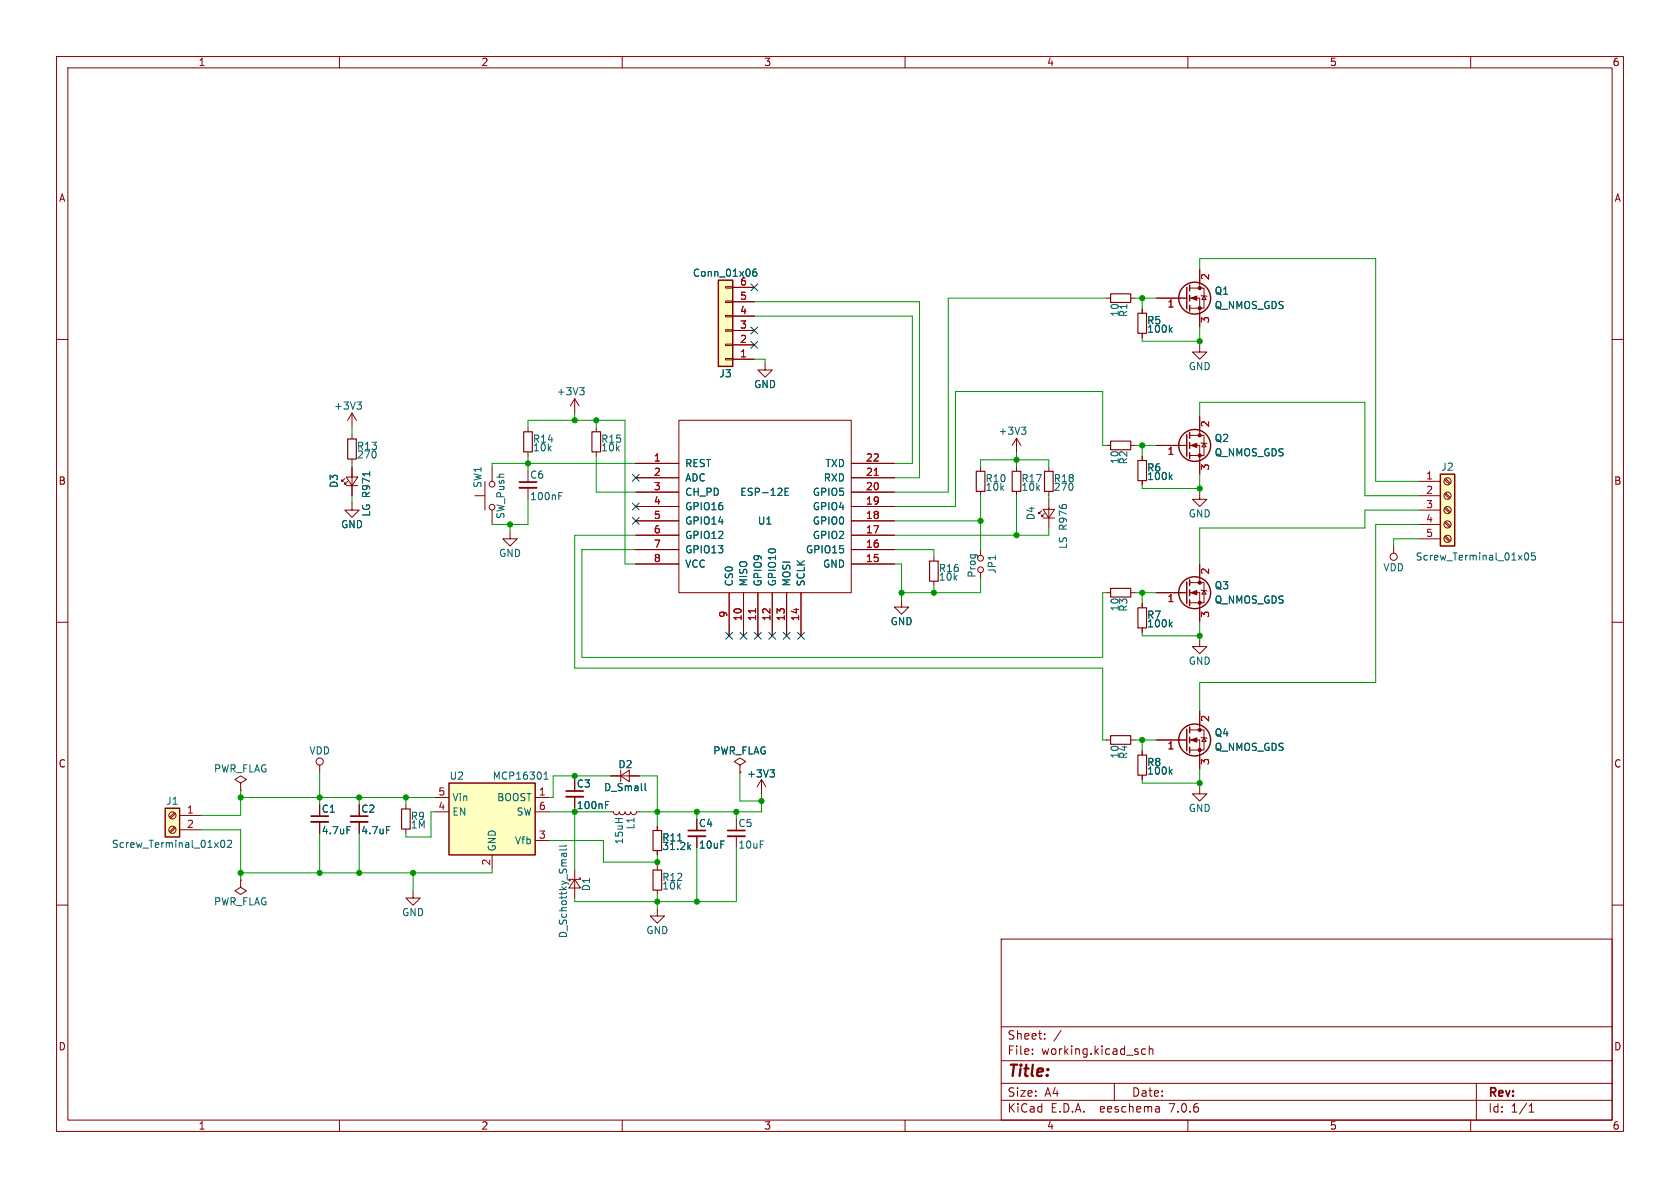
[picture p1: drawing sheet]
EESchema Schematic File Version 2
LIBS:power
LIBS:device
LIBS:switches
LIBS:relays
LIBS:motors
LIBS:transistors
LIBS:conn
LIBS:linear
LIBS:regul
LIBS:74xx
LIBS:cmos4000
LIBS:adc-dac
LIBS:memory
LIBS:xilinx
LIBS:microcontrollers
LIBS:dsp
LIBS:microchip
LIBS:analog_switches
LIBS:motorola
LIBS:texas
LIBS:intel
LIBS:audio
LIBS:interface
LIBS:digital-audio
LIBS:philips
LIBS:display
LIBS:cypress
LIBS:siliconi
LIBS:opto
LIBS:atmel
LIBS:contrib
LIBS:valves
LIBS:ESP8266
LIBS:dc-dc
LIBS:Connector
LIBS:LEDController-cache
EELAYER 25 0
EELAYER END
$Descr A4 11693 8268
encoding utf-8
Sheet 1 1
Title ""
Date ""
Rev ""
Comp ""
Comment1 ""
Comment2 ""
Comment3 ""
Comment4 ""
$EndDescr
$Comp
L ESP-12E U1
U 1 1
P 5325 3525
F 0 "U1" H 5325 3425 50  0000 C CNN
F 1 "ESP-12E" H 5325 3625 50  0000 C CNN
F 2 "ESP8266:ESP-12E" H 5325 3525 50  0001 C CNN
F 3 "" H 5325 3525 50  0001 C CNN
	1    5325 3525
	1    0    0    -1  
$EndComp
$Comp
L R_Small R2
U 1 1
P 7800 3100
F 0 "R2" H 7830 3120 50  0000 L CNN
F 1 "10" H 7830 3060 50  0000 L CNN
F 2 "Resistors_SMD:R_0805_HandSoldering" H 7800 3100 50  0001 C CNN
F 3 "" H 7800 3100 50  0001 C CNN
	1    7800 3100
	0    1    1    0   
$EndComp
$Comp
L R_Small R6
U 1 1
P 7950 3275
F 0 "R6" H 7980 3295 50  0000 L CNN
F 1 "100k" H 7980 3235 50  0000 L CNN
F 2 "Resistors_SMD:R_0805_HandSoldering" H 7950 3275 50  0001 C CNN
F 3 "" H 7950 3275 50  0001 C CNN
	1    7950 3275
	1    0    0    -1  
$EndComp
$Comp
L GND #PWR01
U 1 1
P 8350 3425
F 0 "#PWR01" H 8350 3175 50  0001 C CNN
F 1 "GND" H 8350 3275 50  0000 C CNN
F 2 "" H 8350 3425 50  0001 C CNN
F 3 "" H 8350 3425 50  0001 C CNN
	1    8350 3425
	1    0    0    -1  
$EndComp
Wire Wire Line
	7900 3100 8050 3100
Wire Wire Line
	7950 3175 7950 3100
Connection ~ 7950 3100
Wire Wire Line
	8350 3300 8350 3425
Wire Wire Line
	7950 3375 7950 3400
Wire Wire Line
	7950 3400 8350 3400
Connection ~ 8350 3400
Wire Wire Line
	8350 2800 8350 2900
$Comp
L R_Small R3
U 1 1
P 7800 4125
F 0 "R3" H 7830 4145 50  0000 L CNN
F 1 "10" H 7830 4085 50  0000 L CNN
F 2 "Resistors_SMD:R_0805_HandSoldering" H 7800 4125 50  0001 C CNN
F 3 "" H 7800 4125 50  0001 C CNN
	1    7800 4125
	0    1    1    0   
$EndComp
$Comp
L R_Small R7
U 1 1
P 7950 4300
F 0 "R7" H 7980 4320 50  0000 L CNN
F 1 "100k" H 7980 4260 50  0000 L CNN
F 2 "Resistors_SMD:R_0805_HandSoldering" H 7950 4300 50  0001 C CNN
F 3 "" H 7950 4300 50  0001 C CNN
	1    7950 4300
	1    0    0    -1  
$EndComp
$Comp
L GND #PWR02
U 1 1
P 8350 4450
F 0 "#PWR02" H 8350 4200 50  0001 C CNN
F 1 "GND" H 8350 4300 50  0000 C CNN
F 2 "" H 8350 4450 50  0001 C CNN
F 3 "" H 8350 4450 50  0001 C CNN
	1    8350 4450
	1    0    0    -1  
$EndComp
Wire Wire Line
	7900 4125 8050 4125
Wire Wire Line
	7950 4200 7950 4125
Connection ~ 7950 4125
Wire Wire Line
	8350 4325 8350 4450
Wire Wire Line
	7950 4400 7950 4425
Wire Wire Line
	7950 4425 8350 4425
Connection ~ 8350 4425
Wire Wire Line
	8350 3675 8350 3925
$Comp
L R_Small R4
U 1 1
P 7800 5150
F 0 "R4" H 7830 5170 50  0000 L CNN
F 1 "10" H 7830 5110 50  0000 L CNN
F 2 "Resistors_SMD:R_0805_HandSoldering" H 7800 5150 50  0001 C CNN
F 3 "" H 7800 5150 50  0001 C CNN
	1    7800 5150
	0    1    1    0   
$EndComp
$Comp
L R_Small R8
U 1 1
P 7950 5325
F 0 "R8" H 7980 5345 50  0000 L CNN
F 1 "100k" H 7980 5285 50  0000 L CNN
F 2 "Resistors_SMD:R_0805_HandSoldering" H 7950 5325 50  0001 C CNN
F 3 "" H 7950 5325 50  0001 C CNN
	1    7950 5325
	1    0    0    -1  
$EndComp
$Comp
L GND #PWR03
U 1 1
P 8350 5475
F 0 "#PWR03" H 8350 5225 50  0001 C CNN
F 1 "GND" H 8350 5325 50  0000 C CNN
F 2 "" H 8350 5475 50  0001 C CNN
F 3 "" H 8350 5475 50  0001 C CNN
	1    8350 5475
	1    0    0    -1  
$EndComp
Wire Wire Line
	7900 5150 8050 5150
Wire Wire Line
	7950 5225 7950 5150
Connection ~ 7950 5150
Wire Wire Line
	8350 5350 8350 5475
Wire Wire Line
	7950 5425 7950 5450
Wire Wire Line
	7950 5450 8350 5450
Connection ~ 8350 5450
Wire Wire Line
	8350 4750 8350 4950
$Comp
L R_Small R1
U 1 1
P 7800 2075
F 0 "R1" H 7830 2095 50  0000 L CNN
F 1 "10" H 7830 2035 50  0000 L CNN
F 2 "Resistors_SMD:R_0805_HandSoldering" H 7800 2075 50  0001 C CNN
F 3 "" H 7800 2075 50  0001 C CNN
	1    7800 2075
	0    1    1    0   
$EndComp
$Comp
L R_Small R5
U 1 1
P 7950 2250
F 0 "R5" H 7980 2270 50  0000 L CNN
F 1 "100k" H 7980 2210 50  0000 L CNN
F 2 "Resistors_SMD:R_0805_HandSoldering" H 7950 2250 50  0001 C CNN
F 3 "" H 7950 2250 50  0001 C CNN
	1    7950 2250
	1    0    0    -1  
$EndComp
$Comp
L GND #PWR04
U 1 1
P 8350 2400
F 0 "#PWR04" H 8350 2150 50  0001 C CNN
F 1 "GND" H 8350 2250 50  0000 C CNN
F 2 "" H 8350 2400 50  0001 C CNN
F 3 "" H 8350 2400 50  0001 C CNN
	1    8350 2400
	1    0    0    -1  
$EndComp
Wire Wire Line
	7900 2075 8050 2075
Wire Wire Line
	7950 2150 7950 2075
Connection ~ 7950 2075
Wire Wire Line
	8350 2275 8350 2400
Wire Wire Line
	7950 2350 7950 2375
Wire Wire Line
	7950 2375 8350 2375
Connection ~ 8350 2375
$Comp
L VDD #PWR05
U 1 1
P 9700 3800
F 0 "#PWR05" H 9700 3650 50  0001 C CNN
F 1 "VDD" H 9700 3950 50  0000 C CNN
F 2 "" H 9700 3800 50  0001 C CNN
F 3 "" H 9700 3800 50  0001 C CNN
	1    9700 3800
	-1   0    0    1   
$EndComp
Wire Wire Line
	8350 1800 8350 1875
$Comp
L Conn_01x06 J3
U 1 1
P 5050 2300
F 0 "J3" H 5050 2600 50  0000 C CNN
F 1 "Conn_01x06" H 5050 1900 50  0000 C CNN
F 2 "Connectors:PINHEAD1-6" H 5050 2300 50  0001 C CNN
F 3 "" H 5050 2300 50  0001 C CNN
	1    5050 2300
	-1   0    0    1   
$EndComp
$Comp
L GND #PWR06
U 1 1
P 5325 2525
F 0 "#PWR06" H 5325 2275 50  0001 C CNN
F 1 "GND" H 5325 2375 50  0000 C CNN
F 2 "" H 5325 2525 50  0001 C CNN
F 3 "" H 5325 2525 50  0001 C CNN
	1    5325 2525
	1    0    0    -1  
$EndComp
Wire Wire Line
	6400 2100 6400 3325
Wire Wire Line
	6400 3325 6225 3325
Wire Wire Line
	6350 3225 6225 3225
Wire Wire Line
	6350 2200 6350 3225
Wire Wire Line
	7700 2075 6600 2075
Wire Wire Line
	6600 2075 6600 3425
Wire Wire Line
	6600 3425 6225 3425
Wire Wire Line
	6650 2725 6650 3525
Wire Wire Line
	6650 3525 6225 3525
Wire Wire Line
	7700 4125 7675 4125
Wire Wire Line
	7700 5150 7675 5150
Wire Wire Line
	6400 2100 5250 2100
Wire Wire Line
	6350 2200 5250 2200
Wire Wire Line
	5250 2500 5325 2500
Wire Wire Line
	5325 2500 5325 2525
NoConn ~ 5250 2000
NoConn ~ 5250 2300
NoConn ~ 5250 2400
$Comp
L MCP16301 U2
U 1 1
P 3425 5650
F 0 "U2" H 3125 5900 50  0000 L CNN
F 1 "MCP16301" H 3425 5900 50  0000 L CNN
F 2 "TO_SOT_Packages_SMD:SOT-23-6" H 3475 5300 50  0001 L CNN
F 3 "" H 3125 6000 50  0001 C CNN
F 4 "MCP 16301T-I/CHY" H 3425 5650 60  0001 C CNN "Reichelt Artikel-Nr."
F 5 "579-MCP16301T-I/CHY" H 3425 5650 60  0001 C CNN "Mouser-Nr."
	1    3425 5650
	1    0    0    -1  
$EndComp
$Comp
L C_Small C1
U 1 1
P 2225 5700
F 0 "C1" H 2235 5770 50  0000 L CNN
F 1 "4.7uF" H 2235 5620 50  0000 L CNN
F 2 "Capacitors_SMD:C_1210_HandSoldering" H 2225 5700 50  0001 C CNN
F 3 "" H 2225 5700 50  0001 C CNN
F 4 "X7R-G1210 4,7" H 2225 5700 60  0001 C CNN "Reichelt Artikel-Nr."
F 5 "81-GRM32R71H475KA88L" H 2225 5700 60  0001 C CNN "Mouser-Nr."
	1    2225 5700
	1    0    0    -1  
$EndComp
$Comp
L C_Small C2
U 1 1
P 2500 5700
F 0 "C2" H 2510 5770 50  0000 L CNN
F 1 "4.7uF" H 2510 5620 50  0000 L CNN
F 2 "Capacitors_SMD:C_1210_HandSoldering" H 2500 5700 50  0001 C CNN
F 3 "" H 2500 5700 50  0001 C CNN
F 4 "X7R-G1210 4,7" H 2500 5700 60  0001 C CNN "Reichelt Artikel-Nr."
F 5 "81-GRM32R71H475KA88L" H 2500 5700 60  0001 C CNN "Mouser-Nr."
	1    2500 5700
	1    0    0    -1  
$EndComp
$Comp
L R_Small R9
U 1 1
P 2825 5700
F 0 "R9" H 2855 5720 50  0000 L CNN
F 1 "1M" H 2855 5660 50  0000 L CNN
F 2 "Resistors_SMD:R_0805_HandSoldering" H 2825 5700 50  0001 C CNN
F 3 "" H 2825 5700 50  0001 C CNN
F 4 "SMD-0805 1,00M" H 2825 5700 60  0001 C CNN "Reichelt Artikel-Nr."
F 5 "603-RC0805FR-071ML" H 2825 5700 60  0001 C CNN "Mouser-Nr."
	1    2825 5700
	1    0    0    -1  
$EndComp
Wire Wire Line
	2225 5375 2225 5600
Wire Wire Line
	1675 5550 3025 5550
Wire Wire Line
	2825 5600 2825 5550
Connection ~ 2825 5550
Wire Wire Line
	3000 5650 3000 5825
Wire Wire Line
	3000 5650 3025 5650
Wire Wire Line
	3000 5825 2825 5825
Wire Wire Line
	2825 5825 2825 5800
Wire Wire Line
	2500 5550 2500 5600
Connection ~ 2500 5550
Connection ~ 2225 5550
Wire Wire Line
	2225 5800 2225 6075
Wire Wire Line
	1675 6075 3425 6075
Wire Wire Line
	3425 6075 3425 6050
Wire Wire Line
	2500 5800 2500 6075
Connection ~ 2500 6075
$Comp
L GND #PWR07
U 1 1
P 2875 6200
F 0 "#PWR07" H 2875 5950 50  0001 C CNN
F 1 "GND" H 2875 6050 50  0000 C CNN
F 2 "" H 2875 6200 50  0001 C CNN
F 3 "" H 2875 6200 50  0001 C CNN
	1    2875 6200
	1    0    0    -1  
$EndComp
Wire Wire Line
	2875 6075 2875 6200
Connection ~ 2875 6075
$Comp
L C_Small C3
U 1 1
P 4000 5525
F 0 "C3" H 4010 5595 50  0000 L CNN
F 1 "100nF" H 4010 5445 50  0000 L CNN
F 2 "Capacitors_SMD:C_0805_HandSoldering" H 4000 5525 50  0001 C CNN
F 3 "" H 4000 5525 50  0001 C CNN
F 4 "X7R-G0805 100N" H 4000 5525 60  0001 C CNN "Reichelt Artikel-Nr."
F 5 "581-08055C104K" H 4000 5525 60  0001 C CNN "Mouser-Nr."
	1    4000 5525
	1    0    0    -1  
$EndComp
$Comp
L R_Small R11
U 1 1
P 4575 5850
F 0 "R11" H 4605 5870 50  0000 L CNN
F 1 "31.2k" H 4605 5810 50  0000 L CNN
F 2 "Resistors_SMD:R_0805_HandSoldering" H 4575 5850 50  0001 C CNN
F 3 "" H 4575 5850 50  0001 C CNN
	1    4575 5850
	1    0    0    -1  
$EndComp
$Comp
L R_Small R12
U 1 1
P 4575 6125
F 0 "R12" H 4605 6145 50  0000 L CNN
F 1 "10k" H 4605 6085 50  0000 L CNN
F 2 "Resistors_SMD:R_0805_HandSoldering" H 4575 6125 50  0001 C CNN
F 3 "" H 4575 6125 50  0001 C CNN
	1    4575 6125
	1    0    0    -1  
$EndComp
$Comp
L L_Small L1
U 1 1
P 4350 5650
F 0 "L1" H 4380 5690 50  0000 L CNN
F 1 "15uH" H 4380 5610 50  0000 L CNN
F 2 "Choke_SMD:Choke_SMD_7.3x7.3_H4.5" H 4350 5650 50  0001 C CNN
F 3 "" H 4350 5650 50  0001 C CNN
	1    4350 5650
	0    1    1    0   
$EndComp
Wire Wire Line
	3825 5650 4250 5650
Wire Wire Line
	4000 5625 4000 6050
Connection ~ 4000 5650
$Comp
L D_Small D2
U 1 1
P 4350 5400
F 0 "D2" H 4300 5480 50  0000 L CNN
F 1 "D_Small" H 4200 5320 50  0000 L CNN
F 2 "Diodes_SMD:D_SOD-323F" V 4350 5400 50  0001 C CNN
F 3 "" V 4350 5400 50  0001 C CNN
F 4 "1N 4148W7F DII" H 4350 5400 60  0001 C CNN "Reichelt Artikel-Nr."
F 5 "621-1N4148WQ-7-F" H 4350 5400 60  0001 C CNN "Mouser-Nr."
	1    4350 5400
	1    0    0    -1  
$EndComp
Wire Wire Line
	3850 5400 4250 5400
Wire Wire Line
	4000 5425 4000 5400
Connection ~ 4000 5400
Wire Wire Line
	3825 5550 3850 5550
Wire Wire Line
	3850 5550 3850 5400
Wire Wire Line
	5300 5650 4450 5650
Wire Wire Line
	4450 5400 4575 5400
Connection ~ 4575 5650
$Comp
L D_Schottky_Small D1
U 1 1
P 4000 6150
F 0 "D1" H 3950 6230 50  0000 L CNN
F 1 "D_Schottky_Small" H 3720 6070 50  0000 L CNN
F 2 "Diodes_SMD:D_PowerDI-123" V 4000 6150 50  0001 C CNN
F 3 "" V 4000 6150 50  0001 C CNN
	1    4000 6150
	0    1    1    0   
$EndComp
Wire Wire Line
	4575 5950 4575 6025
Wire Wire Line
	3825 5850 4200 5850
Wire Wire Line
	4200 5850 4200 6000
Wire Wire Line
	4200 6000 4575 6000
Connection ~ 4575 6000
$Comp
L C_Small C4
U 1 1
P 4850 5800
F 0 "C4" H 4860 5870 50  0000 L CNN
F 1 "10uF" H 4860 5720 50  0000 L CNN
F 2 "Capacitors_SMD:C_0805_HandSoldering" H 4850 5800 50  0001 C CNN
F 3 "" H 4850 5800 50  0001 C CNN
F 4 "X7R 0805 CB 10U" H 4850 5800 60  0001 C CNN "Reichelt Artikel-Nr."
F 5 "810-C2012X7R1A106K" H 4850 5800 60  0001 C CNN "Mouser-Nr."
	1    4850 5800
	1    0    0    -1  
$EndComp
$Comp
L C_Small C5
U 1 1
P 5125 5800
F 0 "C5" H 5135 5870 50  0000 L CNN
F 1 "10uF" H 5135 5720 50  0000 L CNN
F 2 "Capacitors_SMD:C_0805_HandSoldering" H 5125 5800 50  0001 C CNN
F 3 "" H 5125 5800 50  0001 C CNN
F 4 "X7R 0805 CB 10U" H 5125 5800 60  0001 C CNN "Reichelt Artikel-Nr."
F 5 "810-C2012X7R1A106K" H 5125 5800 60  0001 C CNN "Mouser-Nr."
	1    5125 5800
	1    0    0    -1  
$EndComp
$Comp
L VDD #PWR08
U 1 1
P 2225 5375
F 0 "#PWR08" H 2225 5225 50  0001 C CNN
F 1 "VDD" H 2225 5525 50  0000 C CNN
F 2 "" H 2225 5375 50  0001 C CNN
F 3 "" H 2225 5375 50  0001 C CNN
	1    2225 5375
	1    0    0    -1  
$EndComp
Wire Wire Line
	5300 5525 5300 5650
Wire Wire Line
	4850 5700 4850 5650
Connection ~ 4850 5650
Wire Wire Line
	5125 5700 5125 5650
Connection ~ 5125 5650
Wire Wire Line
	4000 6250 4000 6275
Wire Wire Line
	4000 6275 5125 6275
Wire Wire Line
	5125 6275 5125 5900
Wire Wire Line
	4850 5900 4850 6275
Connection ~ 4850 6275
Wire Wire Line
	4575 6225 4575 6325
Connection ~ 4575 6275
$Comp
L GND #PWR09
U 1 1
P 4575 6325
F 0 "#PWR09" H 4575 6075 50  0001 C CNN
F 1 "GND" H 4575 6175 50  0000 C CNN
F 2 "" H 4575 6325 50  0001 C CNN
F 3 "" H 4575 6325 50  0001 C CNN
	1    4575 6325
	1    0    0    -1  
$EndComp
$Comp
L +3V3 #PWR010
U 1 1
P 5300 5525
F 0 "#PWR010" H 5300 5375 50  0001 C CNN
F 1 "+3V3" H 5300 5665 50  0000 C CNN
F 2 "" H 5300 5525 50  0001 C CNN
F 3 "" H 5300 5525 50  0001 C CNN
	1    5300 5525
	1    0    0    -1  
$EndComp
Wire Wire Line
	4350 3925 4425 3925
$Comp
L GND #PWR011
U 1 1
P 6275 4175
F 0 "#PWR011" H 6275 3925 50  0001 C CNN
F 1 "GND" H 6275 4025 50  0000 C CNN
F 2 "" H 6275 4175 50  0001 C CNN
F 3 "" H 6275 4175 50  0001 C CNN
	1    6275 4175
	1    0    0    -1  
$EndComp
Wire Wire Line
	6225 3925 6275 3925
NoConn ~ 4425 3325
NoConn ~ 4425 3525
NoConn ~ 4425 3625
NoConn ~ 5075 4425
NoConn ~ 5175 4425
NoConn ~ 5375 4425
NoConn ~ 5475 4425
NoConn ~ 5575 4425
NoConn ~ 5275 4425
$Comp
L PWR_FLAG #FLG012
U 1 1
P 1675 5500
F 0 "#FLG012" H 1675 5575 50  0001 C CNN
F 1 "PWR_FLAG" H 1675 5650 50  0000 C CNN
F 2 "" H 1675 5500 50  0001 C CNN
F 3 "" H 1675 5500 50  0001 C CNN
	1    1675 5500
	1    0    0    -1  
$EndComp
$Comp
L PWR_FLAG #FLG013
U 1 1
P 1675 6125
F 0 "#FLG013" H 1675 6200 50  0001 C CNN
F 1 "PWR_FLAG" H 1675 6275 50  0000 C CNN
F 2 "" H 1675 6125 50  0001 C CNN
F 3 "" H 1675 6125 50  0001 C CNN
	1    1675 6125
	-1   0    0    1   
$EndComp
$Comp
L PWR_FLAG #FLG014
U 1 1
P 5150 5375
F 0 "#FLG014" H 5150 5450 50  0001 C CNN
F 1 "PWR_FLAG" H 5150 5525 50  0000 C CNN
F 2 "" H 5150 5375 50  0001 C CNN
F 3 "" H 5150 5375 50  0001 C CNN
	1    5150 5375
	1    0    0    -1  
$EndComp
Wire Wire Line
	5300 5575 5150 5575
Wire Wire Line
	5150 5575 5150 5375
Connection ~ 5300 5575
$Comp
L Screw_Terminal_01x05 J2
U 1 1
P 10075 3550
F 0 "J2" H 10075 3850 50  0000 C CNN
F 1 "Screw_Terminal_01x05" H 10275 3225 50  0000 C CNN
F 2 "TerminalBlock_MetzConnect:TerminalBlock_MetzConnect_Type059_RT06305HBWC_Pitch3.50mm" H 10075 3550 50  0001 C CNN
F 3 "https://www.metz-connect.com/de/system/files/productfiles/Datenblatt_310591_RT063xxHBWC_OFF-022684V.pdf" H 10075 3550 50  0001 C CNN
F 4 "AKL 059-05" H 10075 3550 60  0001 C CNN "Reichelt Artikel-Nr."
	1    10075 3550
	1    0    0    -1  
$EndComp
Wire Wire Line
	8350 1800 9575 1800
Wire Wire Line
	8350 2800 9500 2800
Wire Wire Line
	9500 2800 9500 3450
Wire Wire Line
	8350 4750 9575 4750
$Comp
L Q_NMOS_GDS Q1
U 1 1
P 8250 2075
F 0 "Q1" H 8450 2125 50  0000 L CNN
F 1 "Q_NMOS_GDS" H 8450 2025 50  0000 L CNN
F 2 "TO_SOT_Packages_SMD:TO-252-2" H 8450 2175 50  0001 C CNN
F 3 "" H 8250 2075 50  0001 C CNN
	1    8250 2075
	1    0    0    -1  
$EndComp
$Comp
L Q_NMOS_GDS Q2
U 1 1
P 8250 3100
F 0 "Q2" H 8450 3150 50  0000 L CNN
F 1 "Q_NMOS_GDS" H 8450 3050 50  0000 L CNN
F 2 "TO_SOT_Packages_SMD:TO-252-2" H 8450 3200 50  0001 C CNN
F 3 "" H 8250 3100 50  0001 C CNN
	1    8250 3100
	1    0    0    -1  
$EndComp
$Comp
L Q_NMOS_GDS Q3
U 1 1
P 8250 4125
F 0 "Q3" H 8450 4175 50  0000 L CNN
F 1 "Q_NMOS_GDS" H 8450 4075 50  0000 L CNN
F 2 "TO_SOT_Packages_SMD:TO-252-2" H 8450 4225 50  0001 C CNN
F 3 "" H 8250 4125 50  0001 C CNN
	1    8250 4125
	1    0    0    -1  
$EndComp
$Comp
L Q_NMOS_GDS Q4
U 1 1
P 8250 5150
F 0 "Q4" H 8450 5200 50  0000 L CNN
F 1 "Q_NMOS_GDS" H 8450 5100 50  0000 L CNN
F 2 "TO_SOT_Packages_SMD:TO-252-2" H 8450 5250 50  0001 C CNN
F 3 "" H 8250 5150 50  0001 C CNN
	1    8250 5150
	1    0    0    -1  
$EndComp
$Comp
L Screw_Terminal_01x02 J1
U 1 1
P 1200 5675
F 0 "J1" H 1200 5775 50  0000 C CNN
F 1 "Screw_Terminal_01x02" H 1200 5475 50  0000 C CNN
F 2 "TerminalBlock_MetzConnect:TerminalBlock_MetzConnect_Type059_RT06302HBWC_Pitch3.50mm" H 1200 5675 50  0001 C CNN
F 3 "https://www.metz-connect.com/de/system/files/productfiles/Datenblatt_310591_RT063xxHBWC_OFF-022684V.pdf" H 1200 5675 50  0001 C CNN
F 4 "AKL 059-02" H 1200 5675 60  0001 C CNN "Reichelt Artikel-Nr."
	1    1200 5675
	-1   0    0    -1  
$EndComp
Wire Wire Line
	1675 5500 1675 5675
Wire Wire Line
	1675 5675 1400 5675
Wire Wire Line
	1675 5775 1675 6125
Wire Wire Line
	1675 5775 1400 5775
Connection ~ 2225 6075
Connection ~ 1675 5550
Connection ~ 1675 6075
Wire Wire Line
	9575 3350 9875 3350
Wire Wire Line
	9575 1800 9575 3350
Wire Wire Line
	9500 3450 9875 3450
Wire Wire Line
	9875 3550 9500 3550
Wire Wire Line
	9500 3550 9500 3675
Wire Wire Line
	9500 3675 8350 3675
Wire Wire Line
	9875 3650 9575 3650
Wire Wire Line
	9575 3650 9575 4750
Wire Wire Line
	9875 3750 9700 3750
Wire Wire Line
	9700 3750 9700 3800
Wire Wire Line
	4575 5400 4575 5750
Wire Wire Line
	7675 4125 7675 4575
Wire Wire Line
	7675 4575 4050 4575
Wire Wire Line
	4050 4575 4050 3825
Wire Wire Line
	4050 3825 4425 3825
Wire Wire Line
	7675 5150 7675 4650
Wire Wire Line
	7675 4650 4000 4650
Wire Wire Line
	4000 4650 4000 3725
Wire Wire Line
	4000 3725 4425 3725
Wire Wire Line
	6225 3825 6500 3825
$Comp
L +3V3 #PWR015
U 1 1
P 7075 3150
F 0 "#PWR015" H 7075 3000 50  0001 C CNN
F 1 "+3V3" H 7050 3300 50  0000 C CNN
F 2 "" H 7075 3150 50  0001 C CNN
F 3 "" H 7075 3150 50  0001 C CNN
	1    7075 3150
	1    0    0    -1  
$EndComp
$Comp
L R_Small R10
U 1 1
P 6825 3350
F 0 "R10" H 6855 3370 50  0000 L CNN
F 1 "10k" H 6855 3310 50  0000 L CNN
F 2 "Resistors_SMD:R_0805_HandSoldering" H 6825 3350 50  0001 C CNN
F 3 "" H 6825 3350 50  0001 C CNN
	1    6825 3350
	1    0    0    -1  
$EndComp
Wire Wire Line
	6225 3625 6825 3625
Wire Wire Line
	6225 3725 7300 3725
$Comp
L +3V3 #PWR016
U 1 1
P 4000 2875
F 0 "#PWR016" H 4000 2725 50  0001 C CNN
F 1 "+3V3" H 3975 3025 50  0000 C CNN
F 2 "" H 4000 2875 50  0001 C CNN
F 3 "" H 4000 2875 50  0001 C CNN
	1    4000 2875
	1    0    0    -1  
$EndComp
$Comp
L Jumper_NO_Small JP1
U 1 1
P 6825 3925
F 0 "JP1" H 6825 4005 50  0000 C CNN
F 1 "Prog" H 6835 3865 50  0000 C CNN
F 2 "Pin_Headers:Pin_Header_Straight_1x02_Pitch2.54mm" H 6825 3925 50  0001 C CNN
F 3 "" H 6825 3925 50  0001 C CNN
F 4 "MPE 087-1-002" H 6825 3925 60  0001 C CNN "Reichelt Artikel-Nr."
	1    6825 3925
	0    1    1    0   
$EndComp
$Comp
L R_Small R14
U 1 1
P 3675 3075
F 0 "R14" H 3705 3095 50  0000 L CNN
F 1 "10k" H 3705 3035 50  0000 L CNN
F 2 "Resistors_SMD:R_0805_HandSoldering" H 3675 3075 50  0001 C CNN
F 3 "" H 3675 3075 50  0001 C CNN
	1    3675 3075
	1    0    0    -1  
$EndComp
$Comp
L C_Small C6
U 1 1
P 3675 3375
F 0 "C6" H 3685 3445 50  0000 L CNN
F 1 "100nF" H 3685 3295 50  0000 L CNN
F 2 "Capacitors_SMD:C_0805_HandSoldering" H 3675 3375 50  0001 C CNN
F 3 "" H 3675 3375 50  0001 C CNN
F 4 "X7R-G0805 100N" H 3675 3375 60  0001 C CNN "Reichelt Artikel-Nr."
F 5 "581-08055C104K" H 3675 3375 60  0001 C CNN "Mouser-Nr."
	1    3675 3375
	1    0    0    -1  
$EndComp
Wire Wire Line
	3425 3225 4425 3225
Wire Wire Line
	3675 3175 3675 3275
Connection ~ 3675 3225
Wire Wire Line
	3675 2975 3675 2925
Wire Wire Line
	3675 2925 4350 2925
Wire Wire Line
	4000 2925 4000 2875
Wire Wire Line
	4350 2925 4350 3925
Connection ~ 4000 2925
$Comp
L GND #PWR017
U 1 1
P 3550 3700
F 0 "#PWR017" H 3550 3450 50  0001 C CNN
F 1 "GND" H 3550 3550 50  0000 C CNN
F 2 "" H 3550 3700 50  0001 C CNN
F 3 "" H 3550 3700 50  0001 C CNN
	1    3550 3700
	1    0    0    -1  
$EndComp
$Comp
L R_Small R15
U 1 1
P 4150 3075
F 0 "R15" H 4180 3095 50  0000 L CNN
F 1 "10k" H 4180 3035 50  0000 L CNN
F 2 "Resistors_SMD:R_0805_HandSoldering" H 4150 3075 50  0001 C CNN
F 3 "" H 4150 3075 50  0001 C CNN
	1    4150 3075
	1    0    0    -1  
$EndComp
Wire Wire Line
	4150 2925 4150 2975
Connection ~ 4150 2925
Wire Wire Line
	4150 3175 4150 3425
Wire Wire Line
	4150 3425 4425 3425
$Comp
L R_Small R17
U 1 1
P 7075 3350
F 0 "R17" H 7105 3370 50  0000 L CNN
F 1 "10k" H 7105 3310 50  0000 L CNN
F 2 "Resistors_SMD:R_0805_HandSoldering" H 7075 3350 50  0001 C CNN
F 3 "" H 7075 3350 50  0001 C CNN
	1    7075 3350
	1    0    0    -1  
$EndComp
Wire Wire Line
	6825 3450 6825 3825
Connection ~ 6825 3625
Wire Wire Line
	6825 3250 6825 3200
Wire Wire Line
	6825 3200 7300 3200
Wire Wire Line
	7075 3150 7075 3250
$Comp
L R_Small R16
U 1 1
P 6500 3975
F 0 "R16" H 6530 3995 50  0000 L CNN
F 1 "10k" H 6530 3935 50  0000 L CNN
F 2 "Resistors_SMD:R_0805_HandSoldering" H 6500 3975 50  0001 C CNN
F 3 "" H 6500 3975 50  0001 C CNN
	1    6500 3975
	1    0    0    -1  
$EndComp
Wire Wire Line
	6500 3825 6500 3875
Wire Wire Line
	6825 4125 6825 4025
Wire Wire Line
	6275 4125 6825 4125
Connection ~ 6275 4125
Wire Wire Line
	6500 4075 6500 4125
Connection ~ 6500 4125
Wire Wire Line
	6275 3925 6275 4175
Wire Wire Line
	6650 2725 7675 2725
Wire Wire Line
	7675 2725 7675 3100
Wire Wire Line
	7675 3100 7700 3100
$Comp
L LED_Small D4
U 1 1
P 7300 3575
F 0 "D4" H 7250 3700 50  0000 L CNN
F 1 "LS R976" H 7050 3475 50  0000 L CNN
F 2 "" V 7300 3575 50  0001 C CNN
F 3 "" V 7300 3575 50  0001 C CNN
F 4 "LS R976" H 7300 3575 60  0001 C CNN "Reichelt Artikel-Nr."
F 5 "720-LSR976-NR-1" H 7300 3575 60  0001 C CNN "Mouser-Nr."
	1    7300 3575
	0    -1   -1   0   
$EndComp
Wire Wire Line
	7075 3450 7075 3725
$Comp
L R_Small R18
U 1 1
P 7300 3350
F 0 "R18" H 7330 3370 50  0000 L CNN
F 1 "270" H 7330 3310 50  0000 L CNN
F 2 "Resistors_SMD:R_0805_HandSoldering" H 7300 3350 50  0001 C CNN
F 3 "" H 7300 3350 50  0001 C CNN
	1    7300 3350
	1    0    0    -1  
$EndComp
Wire Wire Line
	7300 3200 7300 3250
Connection ~ 7075 3200
Wire Wire Line
	7300 3450 7300 3475
Wire Wire Line
	7300 3725 7300 3675
Connection ~ 7075 3725
$Comp
L LED_Small D3
U 1 1
P 2450 3350
F 0 "D3" H 2400 3475 50  0000 L CNN
F 1 "LG R971" H 2200 3250 50  0000 L CNN
F 2 "" V 2450 3350 50  0001 C CNN
F 3 "" V 2450 3350 50  0001 C CNN
F 4 "LG R971" H 2450 3350 60  0001 C CNN "Reichelt Artikel-Nr."
F 5 "720-LGR971-KN-1" H 2450 3350 60  0001 C CNN "Mouser-Nr."
	1    2450 3350
	0    -1   -1   0   
$EndComp
$Comp
L R_Small R13
U 1 1
P 2450 3125
F 0 "R13" H 2480 3145 50  0000 L CNN
F 1 "270" H 2480 3085 50  0000 L CNN
F 2 "Resistors_SMD:R_0805_HandSoldering" H 2450 3125 50  0001 C CNN
F 3 "" H 2450 3125 50  0001 C CNN
	1    2450 3125
	1    0    0    -1  
$EndComp
Wire Wire Line
	2450 2975 2450 3025
Wire Wire Line
	2450 3225 2450 3250
Wire Wire Line
	2450 3500 2450 3450
$Comp
L GND #PWR018
U 1 1
P 2450 3500
F 0 "#PWR018" H 2450 3250 50  0001 C CNN
F 1 "GND" H 2450 3350 50  0000 C CNN
F 2 "" H 2450 3500 50  0001 C CNN
F 3 "" H 2450 3500 50  0001 C CNN
	1    2450 3500
	1    0    0    -1  
$EndComp
$Comp
L +3V3 #PWR019
U 1 1
P 2450 2975
F 0 "#PWR019" H 2450 2825 50  0001 C CNN
F 1 "+3V3" H 2425 3125 50  0000 C CNN
F 2 "" H 2450 2975 50  0001 C CNN
F 3 "" H 2450 2975 50  0001 C CNN
	1    2450 2975
	1    0    0    -1  
$EndComp
$Comp
L SW_Push SW1
U 1 1
P 3425 3450
F 0 "SW1" H 3475 3550 50  0000 L CNN
F 1 "SW_Push" H 3425 3390 50  0000 C CNN
F 2 "" H 3425 3650 50  0001 C CNN
F 3 "" H 3425 3650 50  0001 C CNN
	1    3425 3450
	0    -1   -1   0   
$EndComp
Wire Wire Line
	3425 3225 3425 3250
Wire Wire Line
	3425 3650 3675 3650
Wire Wire Line
	3550 3650 3550 3700
Connection ~ 3550 3650
Wire Wire Line
	3675 3650 3675 3475
$EndSCHEMATC
